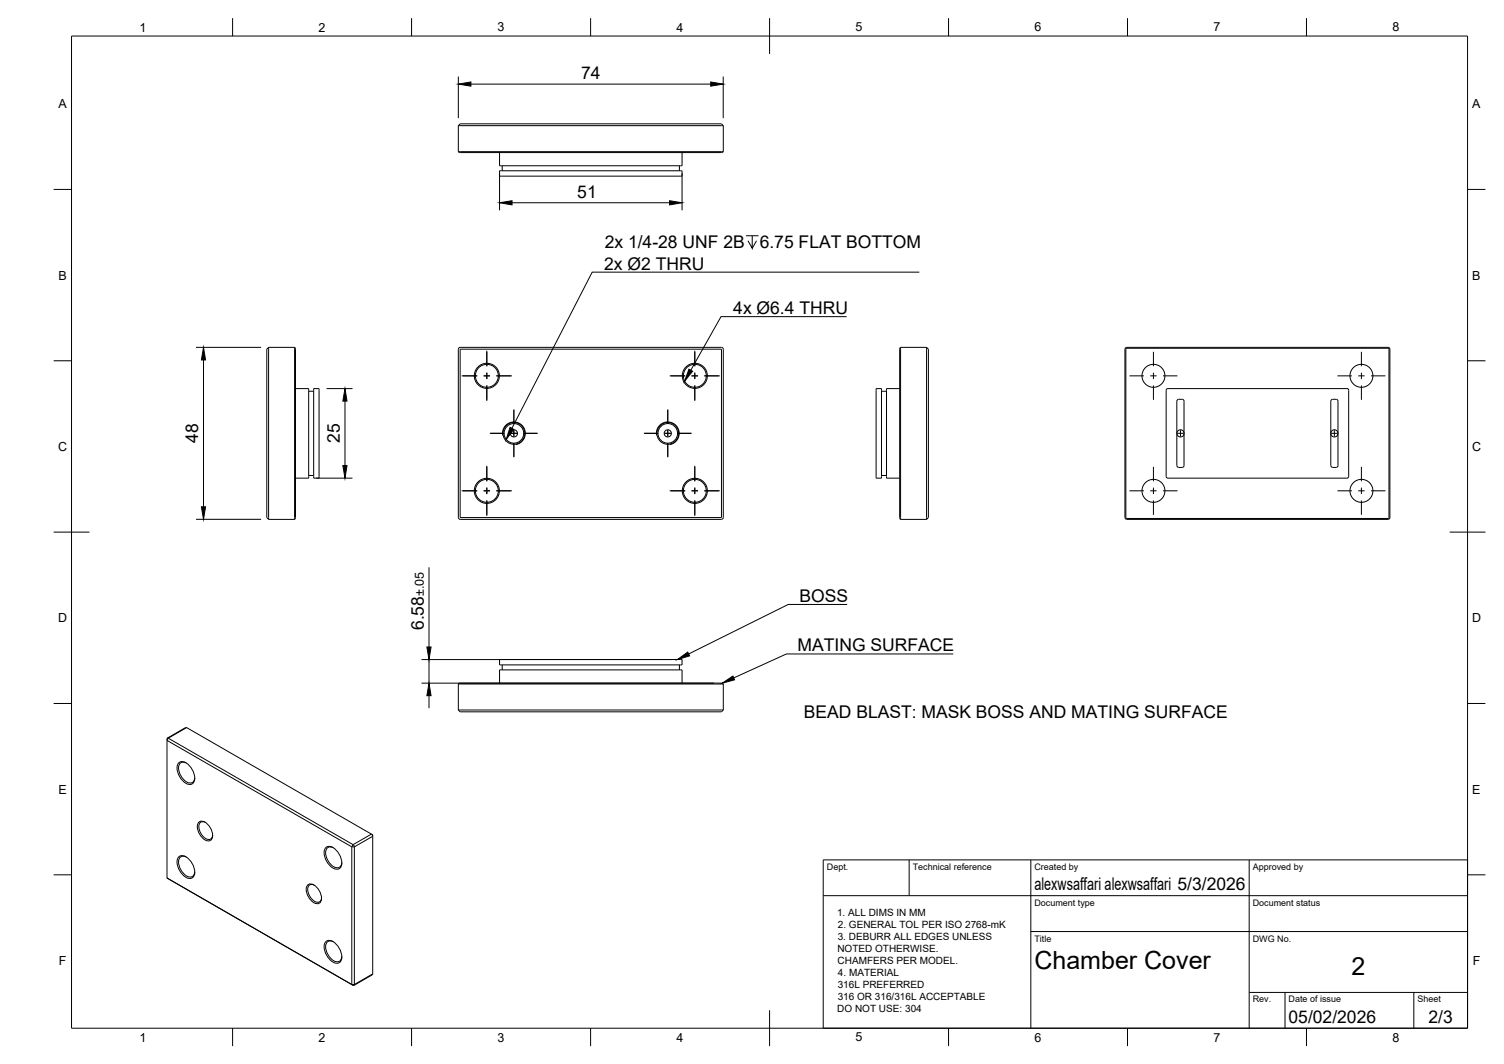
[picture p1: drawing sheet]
<svg xmlns="http://www.w3.org/2000/svg" width="420mm" height="297mm" viewBox="0 0 420 297" stroke-linecap="round" stroke-linejoin="round" font-family="sans-serif">
<!-- layer: Visible -->
<g fill="none" stroke="#000" stroke-width=".28">
<path d="M128 35.1h74.1M128 35.1v7.2M128 35.1l.5-.5h73l.6 .5M202.1 35.1v7.2M128 42.3h74.1M128 42.3l.3 .3h73.5l.3-.3M139.6 47.7h50.9v1.5h-50.9zM139.6 42.6v3.7h50.9v-3.7M140.3 46.3v1.4M189.8 46.3v1.4M75 97v48M75 97h7.3"/>
<path d="M75 97l-.5 .5v47l.5 .5M82.3 97v48M82.3 97l.2 .2v47.5l-.2 .3M128 97.5v47M128.1 97.5l.5-.5h73.2l.3 .5v47l-.5 .5h-73.1l-.4-.5M128.5 97.5h73v47h-73zM251.6 97v48M251.6 97l-.3 .2v47.5l.3 .3M251.6 97h7.2M258.8 97v48M258.8 97l.6 .5v47l-.6 .5M314.4 97.2l.4-.2h73.2l.3 .5-.1 47.2-.4 .3-73.3-.1-.2-.4z"/>
<path d="M314.5 97.5v47M314.5 97.5l.3-.3 73.2 .1v47.2l-.2 .2M82.5 108.5h3.7v25h-3.7M86.2 109.2h1.4M87.6 108.5h1.5v25h-1.5zM244.8 108.5h1.5v25h-1.5zM246.3 109.2h1.3M251.3 108.5h-3.7v25h3.7M325.8 108.7l.5-.2h50.2l.3 .5-.1 24.2-.4 .3-50.3-.1-.2-.4zM328.8 112v18M328.8 112l.2-.5h1.3l.5 .5v18l-.5 .5M372.3 111.5h1.2l.3 .5v18l-.5 .5"/>
<path d="M372.3 111.5l-.5 .5v18l.5 .5M86.2 132.7h1.4M246.3 132.7h1.3M328.8 130l.5 .5M329.3 130.5h1M372.3 130.5h1M75 145h7.3M251.6 145h7.2M314.5 144.5l.3 .2M314.8 144.7h73M128 191h74.1M128 191l.3-.3h73.5l.3 .3"/>
<path d="M128 198.2h74.1M128 191v7.2M128 198.2l.5 .5h73l.6-.5M139.6 184.1h50.9v1.5h-50.9zM139.6 190.7v-3.7h50.9v3.7M140.3 185.6v1.4M189.8 185.6v1.4M202.1 191v7.2M46.7 206.7l51.6 29.7v38.5M50 212.9a2.28 2.28 0 0 1 3 1 3.9 3.9 0 0 1 .9 4.8 2.28 2.28 0 0 1-3.1-.9 3.9 3.9 0 0 1-.8-4.9zM52 213a1.37 1.37 0 0 0-1.5 0 1.37 1.37 0 0 0-.6 1.4 4.5 4.5 0 0 0 3.3 4.2 1.34 1.34 0 0 0 1.2-1.5M52.1 203.1l51.7 29.8"/>
<path d="M52.1 203.1h-.2l-5.1 3M50 239.2a2.28 2.28 0 0 1 3 .9 3.9 3.9 0 0 1 .9 4.9 2.28 2.28 0 0 1-3.1-1 3.9 3.9 0 0 1-.8-4.8zM52 239.3a1.37 1.37 0 0 0-1.5-.1 1.37 1.37 0 0 0-.6 1.5 4.5 4.5 0 0 0 3.3 4.2 1.34 1.34 0 0 0 1.2-1.5M55.4 229.7a1.82 1.82 0 0 1 2.8 .6l.7 1.1a2.57 2.57 0 0 1-.1 3.2 2.78 2.78 0 0 1-3.2-2 3.2 3.2 0 0 1-.2-2.9zM57.4 229.6a1.27 1.27 0 0 0-1.6 .1 1.27 1.27 0 0 0-.2 1.6 3.7 3.7 0 0 0 2.8 3.1 1.14 1.14 0 0 0 1-1.3M91.1 236.6a2.28 2.28 0 0 1 3 .9 3.9 3.9 0 0 1 .8 4.9 2.28 2.28 0 0 1-3-1 3.9 3.9 0 0 1-.8-4.8zM93.1 236.7a1.37 1.37 0 0 0-1.5-.1 1.37 1.37 0 0 0-.6 1.5 4.5 4.5 0 0 0 3.3 4.2 1.34 1.34 0 0 0 1.2-1.5M103.8 232.9l.1 .1M103.8 232.8l.3 .7M104 232.9l.1 .3v38.7l-.1 .2-5.1 3M46.7 245.1v-38.8l.1-.3 52 30 .2 .4v38.5M46.7 245.1l51.9 30"/>
<path d="M46.7 245.1l.3 .2M85.8 247.2a1.82 1.82 0 0 1 2.8 .6l.8 1.1a2.57 2.57 0 0 1-.2 3.3 2.78 2.78 0 0 1-3.2-2.1 3.2 3.2 0 0 1-.2-2.9zM87.8 247.1a1.27 1.27 0 0 0-1.6 .2 1.27 1.27 0 0 0-.2 1.6 3.7 3.7 0 0 0 2.8 3 1.14 1.14 0 0 0 1-1.3M91.1 262.8a2.28 2.28 0 0 1 3 1 3.9 3.9 0 0 1 .8 4.8 2.28 2.28 0 0 1-3-.9 3.9 3.9 0 0 1-.8-4.9zM93.1 262.9a1.37 1.37 0 0 0-1.5 0 1.37 1.37 0 0 0-.6 1.4 4.5 4.5 0 0 0 3.3 4.2 1.34 1.34 0 0 0 1.2-1.5M99 274.8l-.4 .2"/>
<circle cx="136" cy="104.9" r="3.5"/>
<circle cx="136" cy="104.9" r="3.2"/>
<circle cx="194.1" cy="104.9" r="3.5"/>
<circle cx="194.1" cy="104.9" r="3.2"/>
<circle cx="322.2" cy="104.9" r="3.2"/>
<circle cx="380.3" cy="104.9" r="3.2"/>
<circle cx="136" cy="137" r="3.5"/>
<circle cx="136" cy="137" r="3.2"/>
<circle cx="143.6" cy="121" r="3"/>
<circle cx="143.6" cy="121" r="1.01"/>
<circle cx="143.6" cy="121" r="2.74"/>
<circle cx="186.6" cy="121" r="3"/>
<circle cx="186.6" cy="121" r="1.01"/>
<circle cx="186.6" cy="121" r="2.74"/>
<circle cx="194.1" cy="137" r="3.5"/>
<circle cx="194.1" cy="137" r="3.2"/>
<circle cx="322.2" cy="137" r="3.2"/>
<circle cx="329.8" cy="121" r="1.01"/>
<circle cx="372.8" cy="121" r="1.01"/>
<circle cx="380.3" cy="137" r="3.2"/>
</g>
<!-- layer: Visible Narrow -->
<path d="M140.4 121.5a3.2 3.2 0 0 1 2.6-3.7 3.2 3.2 0 0 1 3.7 2.6 3.2 3.2 0 0 1-2.6 3.7M183.4 121.5a3.2 3.2 0 0 1 2.6-3.7 3.2 3.2 0 0 1 3.7 2.6 3.2 3.2 0 0 1-2.6 3.7M52.1 203.1l-5.1 3-.3 .6M103.8 232.9l-5.2 2.9-.3 .6h.7l5.1-2.9M46.7 245.1l.3 .2M104.1 271.9l-5.1 3h-.7l.3 .2" fill="none" stroke="#000" stroke-width=".28"/>
<!-- layer: BORDER -->
<g fill="none" stroke="#000" stroke-width=".28">
<path d="M20 10.1h390v276.9h-390zM65 5.1v5M115 5.1v5M165 5.1v5M215 5.1v10M265 5.1v5M315 5.1v5M365 5.1v5M15 52.9h5M410 52.9h5M15 100.7h5M410 100.7h5"/>
<path d="M15 148.6h10M405 148.6h10M15 196.4h5M410 196.4h5M15 244.2h5M410 244.2h5M65 287v5M115 287v5M165 287v5M215 282.1v9.9M265 287v5M315 287v5"/>
<path d="M365 287v5"/>
</g>
<!-- layer: TITLEBLOCK -->
<path d="M230 240.1h180v46.9h-180zM230 250h180M254 240.1v9.9M288 240.1v46.9M349 240.1v46.9M288 260.1h122M349 277.1h61M359 277.1v9.9M395 277.1v9.9" fill="none" stroke="#000" stroke-width=".28"/>
<!-- layer: Smart Centers -->
<g fill="none" stroke="#000" stroke-width=".28">
<path d="M136 97.9v4.3M194.1 97.9v4.3M322.2 98.2v4M380.3 98.2v4M129 104.9h4.3M135.1 104.9h1.8M136 104v1.8M136 107.6v4.3M138.7 104.9h4.3M143.6 114.3v4M186.5 114.3v4M187.1 104.9h4.3"/>
<path d="M193.2 104.9h1.8M194.1 104v1.8M194.1 107.6v4.3M196.8 104.9h4.3M315.5 104.9h4.1M321.3 104.9h1.8M322.2 104v1.8M322.2 107.6v4M324.9 104.9h4M373.6 104.9h4.1M379.4 104.9h1.8M380.3 104v1.8"/>
<path d="M380.3 107.6v4M383 104.9h4M129 137h4.3M135.1 137h1.8M136 130v4.4M136 136.1v1.8M136 139.7v4.3M136.9 121h4M138.7 137h4.3M142.6 121h1.8M143.6 120.1v1.8M143.6 123.7v4"/>
<path d="M146.2 121h4M179.9 121h4M185.7 121h1.7M186.5 120.1v1.8M186.5 123.7v4M187.1 137h4.3M189.2 121h4M193.2 137h1.8M194.1 130v4.4M194.1 136.1v1.8M194.1 139.7v4.3M196.8 137h4.3"/>
<path d="M315.5 137h4.1M321.3 137h1.8M322.2 130.3v4.1M322.2 136.1v1.8M322.2 139.7v4M324.9 137h4M328.9 121h1.8M329.8 120.1v1.8M371.9 121h1.8M372.8 120.1v1.8M373.6 137h4.1M379.4 137h1.8"/>
<path d="M380.3 130.3v4.1M380.3 136.1v1.8M380.3 139.7v4M383 137h4"/>
</g>
<!-- layer: Hole Notes -->
<path d="M208.4 65.8h3.5M210.1 65.8v3.5l-1.1-2.1M211.3 67.2l-1.2 2.1M256.8 76h-91.4l-22.4 43.6M236.5 88.4h-35.1l-8.4 15" fill="none" stroke="#000" stroke-width=".28"/>
<path d="M142.5 119.3l1 .6-2.1 2.8zM192.5 103.1l1 .5-2.2 2.8z" fill="#000" stroke="#000" stroke-width=".28"/>
<!-- layer: FD_Dimensions -->
<g fill="none" stroke="#000" stroke-width=".28">
<path d="M128 21.4v11.6M131.6 23.5h66.9M202 21.4v11.6M139.6 48.4v10.3M143 56.6h44M190.5 48.4v10.3M54.8 97h18.1M56.9 100.5v41M91.2 108.5h7.3M96.4 112v18M88.3 133.5h10.2M54.8 145h18.1"/>
<path d="M119.8 158.4v22.2M117.8 190.7h81.6M117.8 184.1h70.1M119.8 184.1v6.6M119.8 194.2v3.5"/>
</g>
<path d="M128 23.5l3.6-.6v1.2zM198.5 22.9l3.5 .6-3.5 .6zM139.6 56.6l3.4-.6v1.2zM187 56l3.5 .6-3.5 .6zM56.9 97l.5 3.5h-1.1zM96.4 108.5l.5 3.5h-1.1zM95.8 130h1.1l-.5 3.5zM56.3 141.5h1.1l-.5 3.5zM119.8 190.7l.6 3.5h-1.1zM119.3 180.6h1.1l-.6 3.5z" fill="#000" stroke="#000" stroke-width=".28"/>
<!-- layer: Leaders -->
<path d="M189.3 184.1l2.8-2.1 .6 1.1zM201.8 190.7l2.9-2 .5 1.1z" fill="#000" stroke="#000" stroke-width=".28"/>
<path d="M236.7 168.7h-16.5l-27.8 13.9M266.3 182.6h-46.6l-14.7 6.7" fill="none" stroke="#000" stroke-width=".28"/>
<g font-size="7">
<text x="289" y="270.6">Chamber Cover</text>
<text x="377.5" y="272.3">2</text>
</g>
<g font-size="4.9">
<text x="162.3" y="22.1">74</text>
<text x="161.3" y="55.1">51</text>
<text x="168.9" y="69.3">2x 1/4-28 UNF 2B</text>
<text x="212.2" y="69.3">6.75 FLAT BOTTOM</text>
<text x="168.8" y="75.3">2x Ø2 THRU</text>
<text x="204.9" y="87.7">4x Ø6.4 THRU</text>
<text x="55.4" y="123.6" transform="rotate(-90 55.4 123.6)">48</text>
<text x="94.9" y="123.7" transform="rotate(-90 94.9 123.7)">25</text>
<text x="223.3" y="168">BOSS</text>
<text x="118.4" y="175.9" transform="rotate(-90 118.4 175.9)">6.58</text>
<text x="222.8" y="181.9">MATING SURFACE</text>
<text x="224.6" y="200.6">BEAD BLAST: MASK BOSS AND MATING SURFACE</text>
<text x="289" y="248.5">alexwsaffari alexwsaffari 5/3/2026</text>
<text x="360" y="285.5">05/02/2026</text>
<text x="399.1" y="285.7">2/3</text>
</g>
<g font-size="3.5">
<text x="39" y="8.8">1</text>
<text x="89" y="8.8">2</text>
<text x="139" y="8.8">3</text>
<text x="189" y="8.8">4</text>
<text x="239" y="8.8">5</text>
<text x="289" y="8.8">6</text>
<text x="339" y="8.8">7</text>
<text x="389" y="8.8">8</text>
<text x="16.3" y="30.2">A</text>
<text x="411.3" y="30.2">A</text>
<text x="16.3" y="78">B</text>
<text x="411.3" y="78">B</text>
<text x="16.2" y="125.9">C</text>
<text x="411.2" y="125.9">C</text>
<text x="118.4" y="166.4" transform="rotate(-90 118.4 166.4)">±.05</text>
<text x="16.2" y="173.7">D</text>
<text x="411.2" y="173.7">D</text>
<text x="16.3" y="221.6">E</text>
<text x="411.3" y="221.6">E</text>
<text x="16.4" y="269.4">F</text>
<text x="411.4" y="269.4">F</text>
<text x="39" y="290.8">1</text>
<text x="89" y="290.8">2</text>
<text x="139" y="290.8">3</text>
<text x="189" y="290.8">4</text>
<text x="239" y="290.8">5</text>
<text x="289" y="290.8">6</text>
<text x="339" y="290.8">7</text>
<text x="389" y="290.8">8</text>
</g>
<g font-size="2.8">
<text x="233.8" y="255.7">1. ALL DIMS IN MM</text>
<text x="234" y="262.5">3. DEBURR ALL EDGES UNLESS</text>
<text x="234.1" y="259.1">2. GENERAL TOL PER ISO 2768-mK</text>
<text x="233.9" y="265.8">NOTED OTHERWISE.</text>
<text x="234" y="269.2">CHAMFERS PER MODEL.</text>
<text x="234" y="275.9">316L PREFERRED</text>
<text x="234.1" y="272.5">4. MATERIAL</text>
<text x="234" y="279.2">316 OR 316/316L ACCEPTABLE</text>
<text x="233.9" y="282.6">DO NOT USE: 304</text>
</g>
<g font-size="2.5">
<text x="231" y="242.9">Dept.</text>
<text x="255" y="242.9">Technical reference</text>
<text x="289" y="242.9">Created by</text>
<text x="350" y="242.9">Approved by</text>
<text x="289" y="252.8">Document type</text>
<text x="350" y="252.8">Document status</text>
<text x="289" y="262.9">Title</text>
<text x="350" y="262.9">DWG No.</text>
<text x="350" y="279.9">Rev.</text>
<text x="360" y="279.9">Date of issue</text>
<text x="396" y="279.9">Sheet</text>
</g>
</svg>
